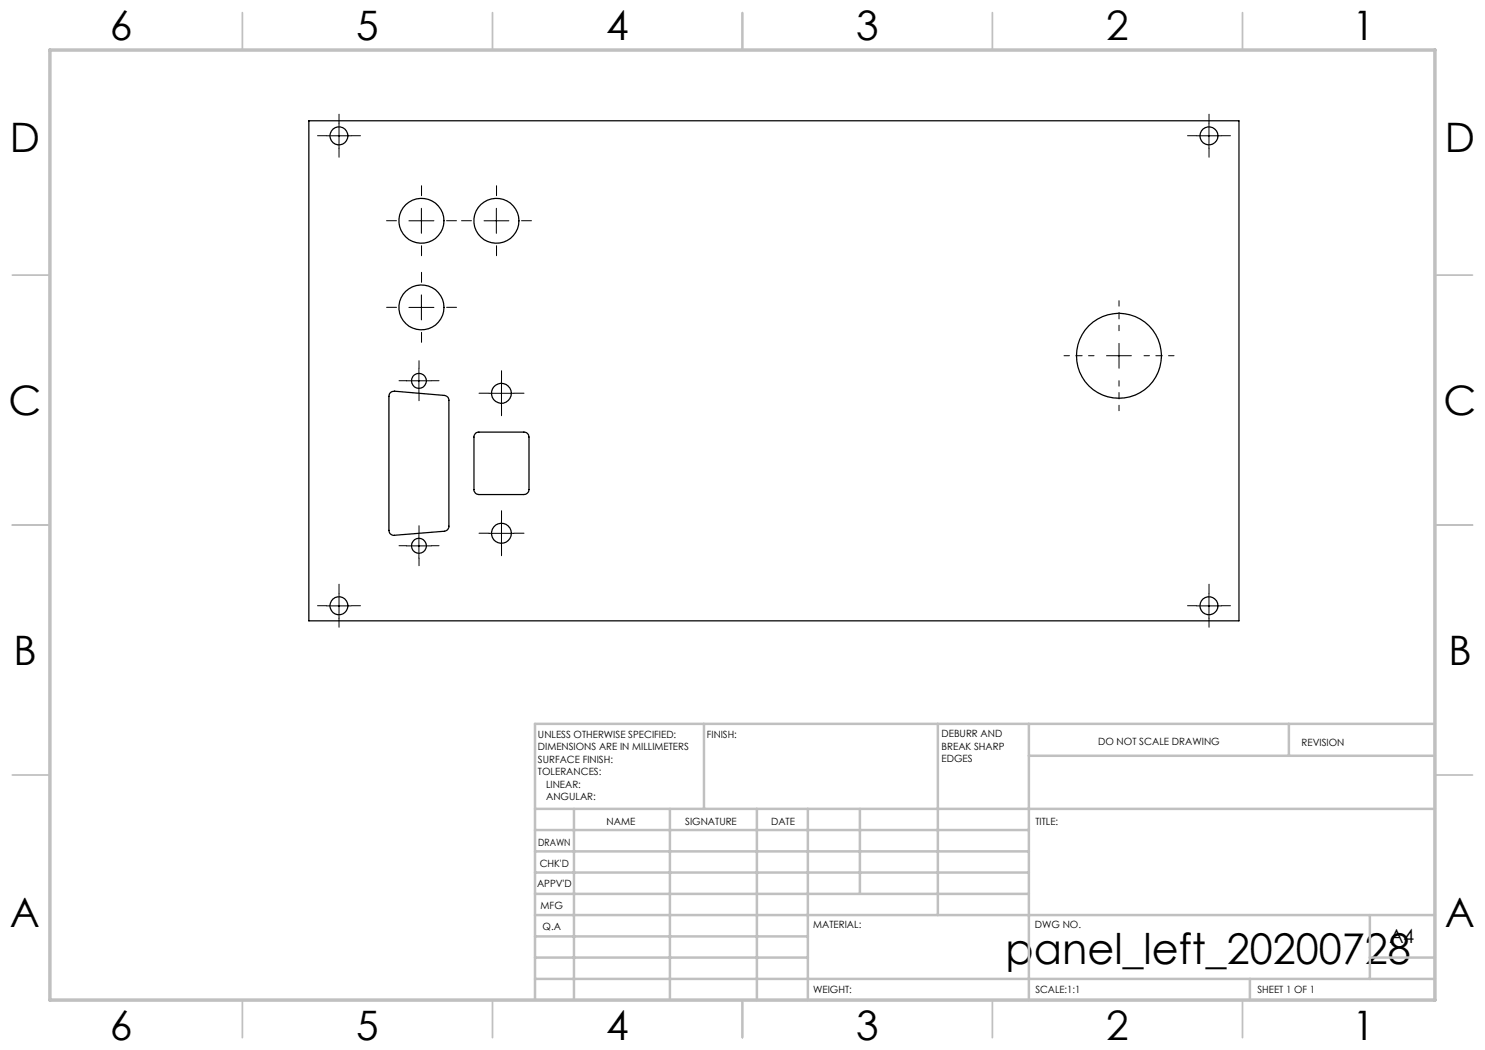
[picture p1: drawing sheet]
<svg xmlns="http://www.w3.org/2000/svg" width="297mm" height="210mm" viewBox="0 0 297 210" stroke-linecap="round" stroke-linejoin="round" font-family="sans-serif">
<path d="M218.8 71.1h-6M223.8 66.1v-6M223.8 76.1v6M228.8 71.1h6" fill="none" stroke="#000" stroke-width=".2" stroke-dasharray="15.2 1.3 1.3 1.3" stroke-dashoffset="14.1"/>
<g fill="none" stroke="#000" stroke-width=".2" stroke-dasharray="15.2 1.3 1.3 1.3">
<path d="M65.3 27.1h-1.8M67.8 24.6v-1.8M67.8 29.6v1.8M70.3 27.1h1.8M84.3 39.1v-2M99.3 39.1v-2M239.3 27.1h-1.8M241.8 24.6v-1.8M241.8 29.6v1.8M244.3 27.1h1.8M79.3 44.1h-2M84.3 49.1v2"/>
<path d="M84.3 56.5v-2M89.3 44.1h2M94.3 44.1h-2M99.3 49.1v2M104.3 44.1h2M79.3 61.5h-2M81.3 76.1h-1.5M83.8 73.6v-1.5M83.8 78.6v1.5M84.3 66.5v2M86.3 76.1h1.5M89.3 61.5h2"/>
<path d="M97.8 78.6h-2M100.3 76.1v-2M102.8 78.6h2M100.3 81.1v2M67.8 118.6v-1.8M81.3 109.1h-1.5M83.8 106.6v-1.5M83.8 111.6v1.5M86.3 109.1h1.5M97.8 106.6h-2M100.3 104.1v-2M100.3 109.1v2"/>
<path d="M102.8 106.6h2M241.8 118.6v-1.8M65.3 121.1h-1.8M67.8 123.6v1.8M70.3 121.1h1.8M239.3 121.1h-1.8M241.8 123.6v1.8M244.3 121.1h1.8"/>
</g>
<g fill="none" stroke="#000" stroke-width=".2">
<path d="M65.3 27.2h5M67.8 24.7v5M239.3 27.2h5M241.8 24.7v5M81.8 44.2h5M84.3 41.7v5M84.3 59v5M96.8 44.2h5M99.3 41.7v5M81.3 76.2h5M81.8 61.5h5M83.8 73.7v5"/>
<path d="M97.8 78.7h5M100.3 76.2v5M221.3 71.1h5M223.8 68.7v5M67.8 118.7v5M81.3 109.2h5M83.8 106.7v4.9M97.8 106.7h5M100.3 104.2v5M241.8 118.7v5M65.3 121.2h5M239.3 121.2h5"/>
</g>
<g fill="none" stroke="#c0c0c0" stroke-width=".35">
<path d="M48.5 2.5v7.5M98.5 2.5v7.5M148.5 2.5v7.5M198.5 2.5v7.5M248.5 2.5v7.5M2.5 55h7.5M287 55h7.5M2.5 105h7.5M287 105h7.5M2.5 155h7.5M287 155h7.5M48.5 200v7.5"/>
<path d="M98.5 200v7.5M148.5 200v7.5M198.5 200v7.5M248.5 200v7.5"/>
</g>
<g fill="none" stroke="#c0c0c0" stroke-width=".5">
<path d="M140.8 144.8v17M187.6 144.8v38.2M205.8 144.8v55.2M205.8 151.2h81.2M257.8 144.8v6.4M287 144.8h-180v55.2M107 161.8h180M107 178.8h98.8M107 174.5h98.8M107 170.3h98.8M107 166h98.8M114.8 161.8v38.2"/>
<path d="M134 161.8v38.2M151.4 161.8v38.2M161.6 161.8v38.2M172 161.8v17M107 195.8h180M107 191.5h54.6M107 187.3h54.6M107 183h180M250 195.8v4.2M274 191.5h13M274 183v12.8"/>
</g>
<path d="M10 10h277v190h-277z" fill="none" stroke="#c0c0c0" stroke-width=".7"/>
<g fill="none" stroke="#000" stroke-width=".25">
<path d="M61.8 24.2h186v100h-186zM78.1 78.5l.8-.3 10 .9a.96 .96 0 0 1 .9 1v25.1a.97 .97 0 0 1-.9 1l-10 .9a.97 .97 0 0 1-1.1-1v-26.8l.1-.5zM95.2 86.6l.4-.2h9.2a1.02 1.02 0 0 1 1 1v10.5a1.02 1.02 0 0 1-1 1h-9a.96 .96 0 0 1-1-1v-10.7z"/>
<circle cx="67.8" cy="27.2" r="1.81"/>
<circle cx="241.8" cy="27.2" r="1.8"/>
<circle cx="84.3" cy="44.2" r="4.5"/>
<circle cx="99.3" cy="44.2" r="4.5"/>
<circle cx="83.8" cy="76.2" r="1.51"/>
<circle cx="84.3" cy="61.5" r="4.5"/>
<circle cx="100.3" cy="78.7" r="1.99"/>
<circle cx="223.8" cy="71.2" r="8.5"/>
<circle cx="83.8" cy="109.2" r="1.51"/>
<circle cx="100.3" cy="106.7" r="2"/>
<circle cx="67.8" cy="121.2" r="1.81"/>
<circle cx="241.8" cy="121.2" r="1.8"/>
</g>
<text font-size="8.5" x="201.1" y="192.7">panel_left_20200728</text>
<g font-size="8.1">
<text x="22" y="8">6</text>
<text x="71.2" y="8">5</text>
<text x="121.2" y="8">4</text>
<text x="171.3" y="8">3</text>
<text x="221.3" y="8">2</text>
<text x="270.5" y="8">1</text>
<text x="2" y="30.5">D</text>
<text x="289" y="30.5">D</text>
<text x="1.7" y="83">C</text>
<text x="288.7" y="83">C</text>
<text x="2.7" y="133">B</text>
<text x="289.7" y="133">B</text>
<text x="2" y="185.5">A</text>
<text x="289" y="185.5">A</text>
<text x="22" y="208">6</text>
<text x="71.2" y="208">5</text>
<text x="121.2" y="208">4</text>
<text x="171.3" y="208">3</text>
<text x="221.3" y="208">2</text>
<text x="270.5" y="208">1</text>
</g>
<text font-size="3.9" x="277.9" y="188.5">A4</text>
<g font-size="2">
<text x="107.6" y="147.6">UNLESS OTHERWISE SPECIFIED:</text>
<text x="141.4" y="147.6">FINISH:</text>
<text x="188.3" y="147.5">DEBURR AND</text>
<text x="188.3" y="150">BREAK SHARP</text>
<text x="219.6" y="149">DO NOT SCALE DRAWING</text>
<text x="260.3" y="149.2">REVISION</text>
<text x="107.6" y="150.1">DIMENSIONS ARE IN MILLIMETERS</text>
<text x="107.6" y="152.6">SURFACE FINISH:</text>
<text x="107.6" y="155.1">TOLERANCES:</text>
<text x="188.3" y="152.5">EDGES</text>
<text x="109.2" y="157.6">LINEAR:</text>
<text x="109.2" y="160.1">ANGULAR:</text>
<text x="121.3" y="165">NAME</text>
<text x="137" y="164.9">SIGNATURE</text>
<text x="154.2" y="164.9">DATE</text>
<text x="207.1" y="164.9">TITLE:</text>
<text x="107.6" y="169.1">DRAWN</text>
<text x="107.9" y="173.3">CHK'D</text>
<text x="107.4" y="177.4">APPV'D</text>
<text x="108.1" y="181.8">MFG</text>
<text x="108.5" y="186">Q.A</text>
<text x="162.6" y="185.5">MATERIAL:</text>
<text x="207" y="185.5">DWG NO.</text>
<text x="162.6" y="198.5">WEIGHT:</text>
<text x="207.1" y="198.6">SCALE:1:1</text>
<text x="251.5" y="198.6">SHEET 1 OF 1</text>
</g>
</svg>
